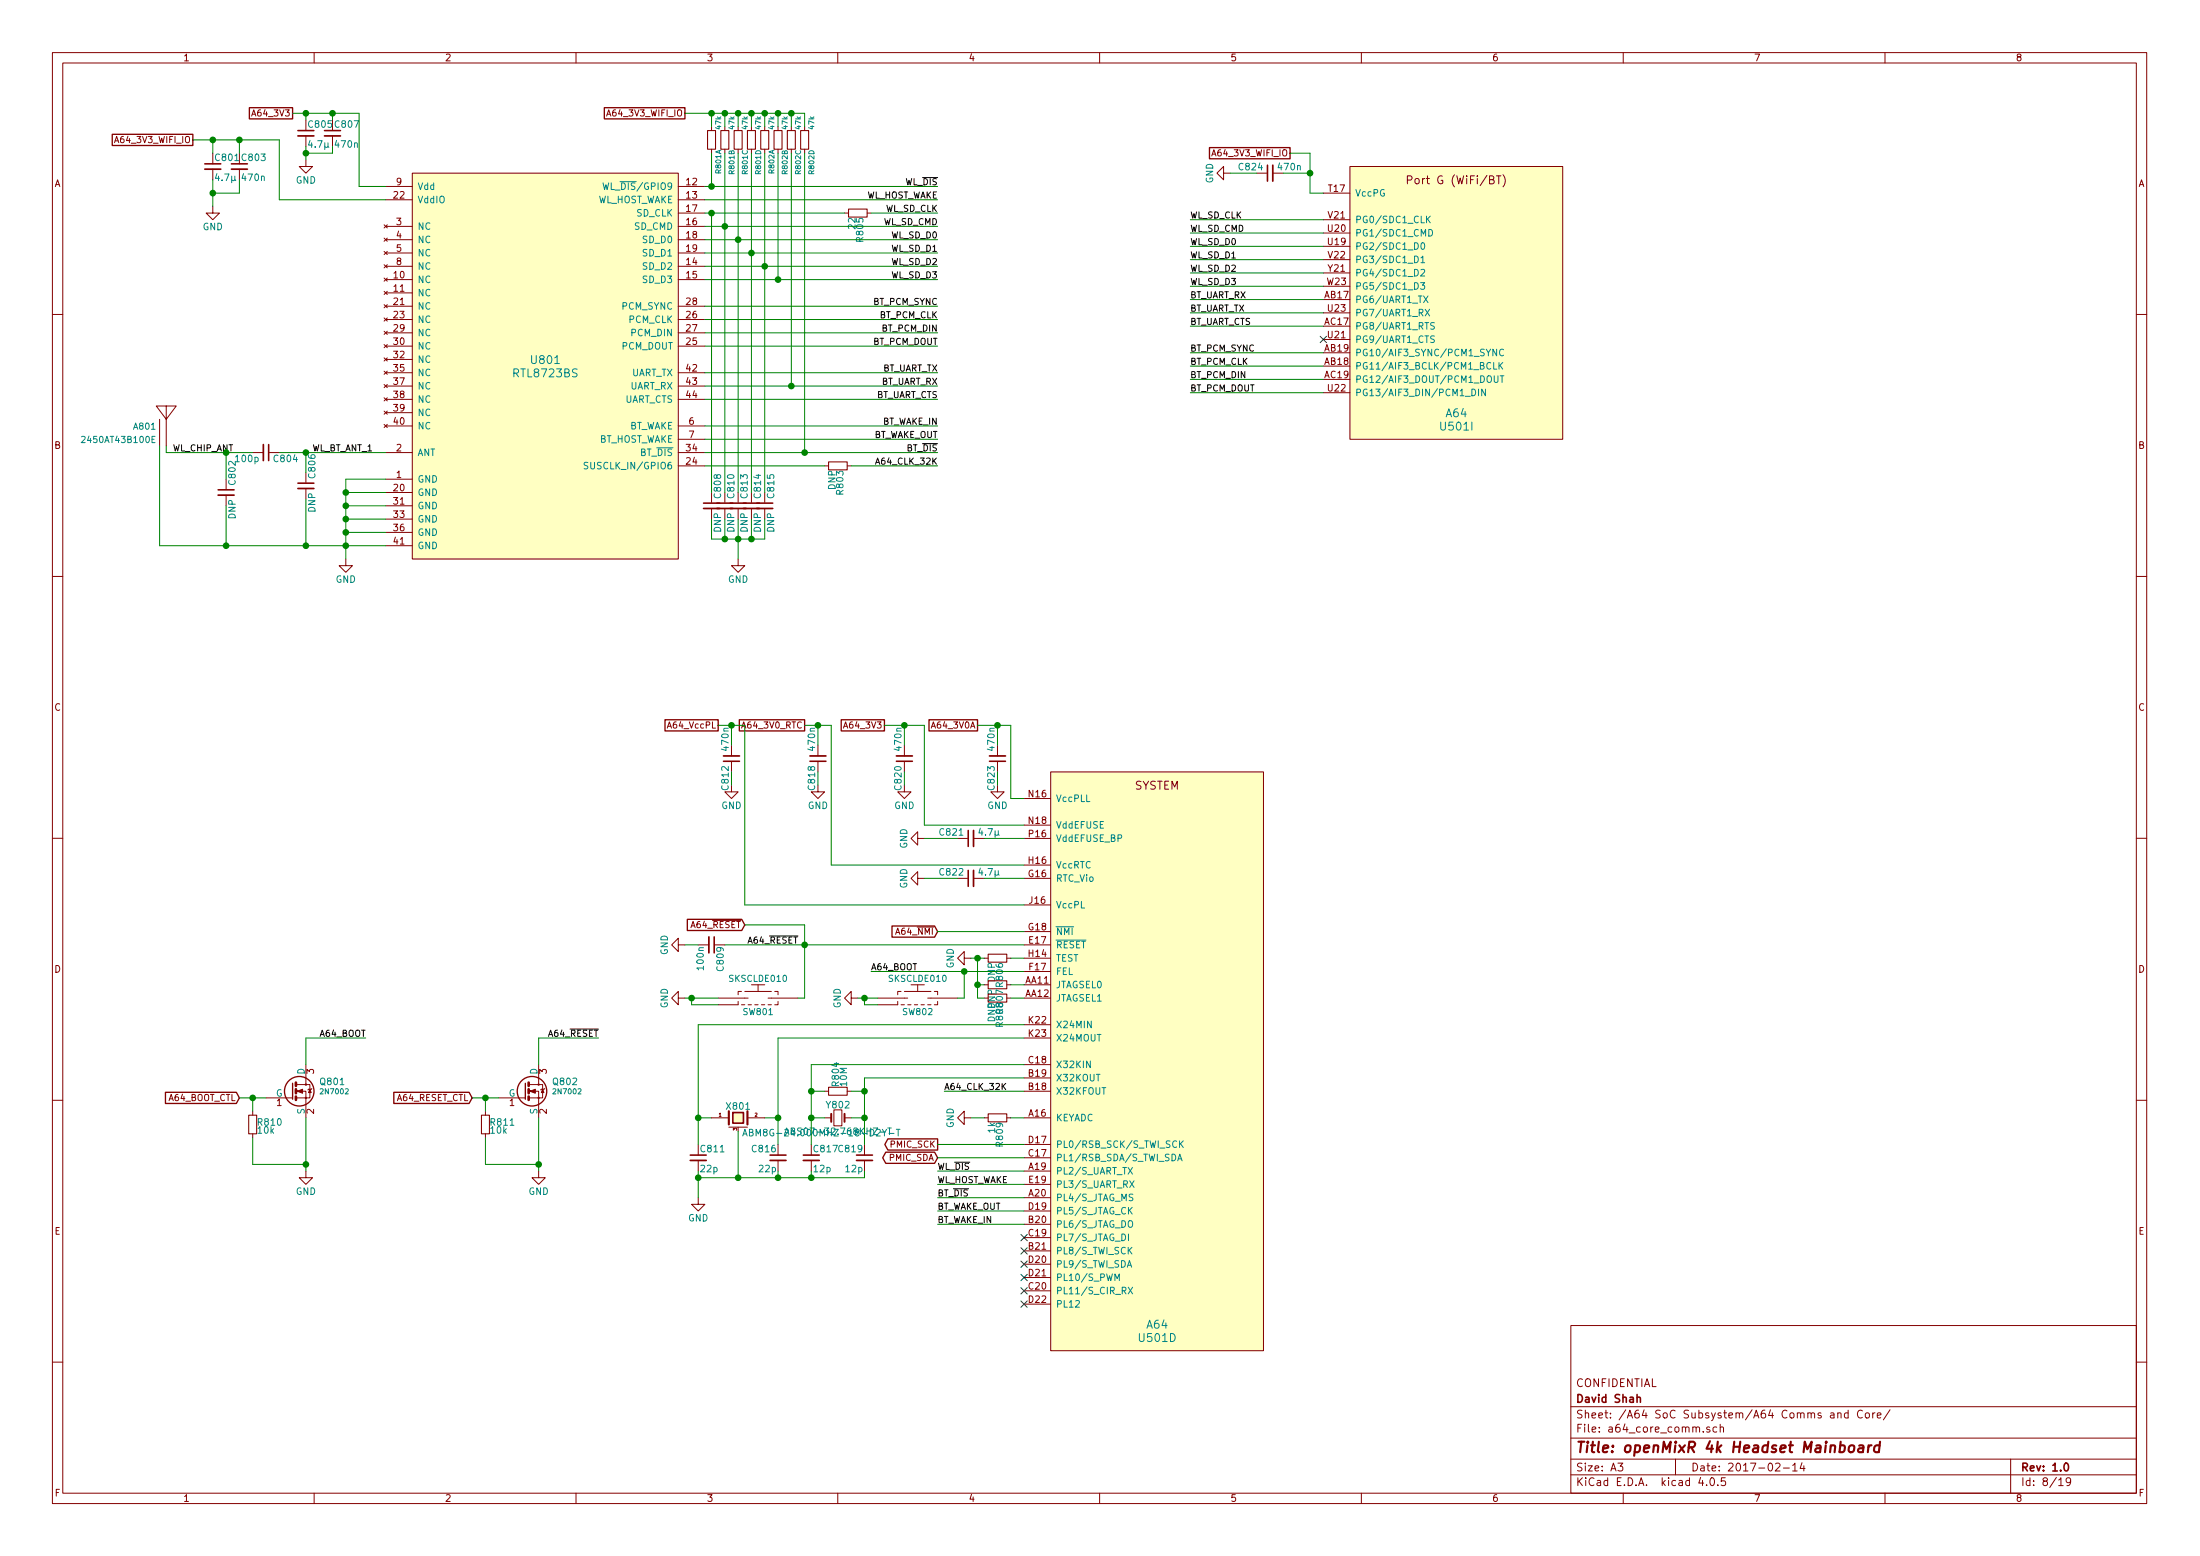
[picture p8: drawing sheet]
EESchema Schematic File Version 2
LIBS:mainboard-rescue
LIBS:power
LIBS:device
LIBS:transistors
LIBS:conn
LIBS:linear
LIBS:regul
LIBS:74xx
LIBS:cmos4000
LIBS:adc-dac
LIBS:memory
LIBS:xilinx
LIBS:microcontrollers
LIBS:dsp
LIBS:microchip
LIBS:analog_switches
LIBS:motorola
LIBS:texas
LIBS:intel
LIBS:audio
LIBS:interface
LIBS:digital-audio
LIBS:philips
LIBS:display
LIBS:cypress
LIBS:siliconi
LIBS:opto
LIBS:atmel
LIBS:contrib
LIBS:valves
LIBS:mainboard-parts
LIBS:old-parts
LIBS:fmcboard
LIBS:customconn
LIBS:mainboard-cache
EELAYER 25 0
EELAYER END
$Descr A3 16535 11693
encoding utf-8
Sheet 8 19
Title "openMixR 4k Headset Mainboard"
Date "2017-02-14"
Rev "1.0"
Comp "David Shah"
Comment1 "CONFIDENTIAL"
Comment2 ""
Comment3 ""
Comment4 ""
$EndDescr
$Comp
L A64 U?
U 9 1
P 10950 3150
AR Path="/57C1B879/57C1DD63/57CBECCD" Ref="U?"  Part="9" 
AR Path="/57C1B879/57CBE835/57CBECCD" Ref="U501"  Part="9" 
F 0 "U501" H 10950 3100 60  0000 C CNN
F 1 "A64" H 10950 3200 60  0000 C CNN
F 2 "Custom Parts:A64_BGA_396" H 10950 3150 60  0001 C CNN
F 3 "" H 10950 3150 60  0001 C CNN
	9    10950 3150
	1    0    0    -1  
$EndComp
Text GLabel 9700 1150 0    47   UnSpc ~ 0
A64_3V3_WIFI_IO
$Comp
L C_Small2 C824
U 1 1
P 9550 1300
F 0 "C824" H 9500 1350 50  0000 R CNN
F 1 "470n" H 9600 1350 50  0000 L CNN
F 2 "Capacitors_SMD:C_0402" V 9550 1300 50  0001 C CNN
F 3 "" V 9550 1300 50  0000 C CNN
	1    9550 1300
	1    0    0    -1  
$EndComp
$Comp
L GND #PWR0134
U 1 1
P 9250 1300
F 0 "#PWR0134" H 9250 1050 50  0001 C CNN
F 1 "GND" H 9250 1150 50  0000 C CNN
F 2 "" H 9250 1300 50  0000 C CNN
F 3 "" H 9250 1300 50  0000 C CNN
	1    9250 1300
	0    1    1    0   
$EndComp
Text Label 8950 1650 0    47   ~ 0
WL_SD_CLK
Text Label 8950 1750 0    47   ~ 0
WL_SD_CMD
Text Label 8950 1850 0    47   ~ 0
WL_SD_D0
Text Label 8950 1950 0    47   ~ 0
WL_SD_D1
Text Label 8950 2050 0    47   ~ 0
WL_SD_D2
Text Label 8950 2150 0    47   ~ 0
WL_SD_D3
Text Label 8950 2250 0    47   ~ 0
BT_UART_RX
Text Label 8950 2350 0    47   ~ 0
BT_UART_TX
Text Label 8950 2450 0    47   ~ 0
BT_UART_CTS
NoConn ~ 9950 2550
Text Label 8950 2650 0    47   ~ 0
BT_PCM_SYNC
Text Label 8950 2750 0    47   ~ 0
BT_PCM_CLK
Text Label 8950 2850 0    47   ~ 0
BT_PCM_DIN
Text Label 8950 2950 0    47   ~ 0
BT_PCM_DOUT
Wire Wire Line
	9700 1150 9850 1150
Wire Wire Line
	9850 1150 9850 1450
Wire Wire Line
	9850 1450 9950 1450
Wire Wire Line
	9650 1300 9850 1300
Connection ~ 9850 1300
Wire Wire Line
	9250 1300 9450 1300
Wire Wire Line
	9950 1650 8950 1650
Wire Wire Line
	9950 1750 8950 1750
Wire Wire Line
	9950 1850 8950 1850
Wire Wire Line
	9950 1950 8950 1950
Wire Wire Line
	9950 2050 8950 2050
Wire Wire Line
	9950 2150 8950 2150
Wire Wire Line
	9950 2250 8950 2250
Wire Wire Line
	9950 2350 8950 2350
Wire Wire Line
	9950 2450 8950 2450
Wire Wire Line
	9950 2650 8950 2650
Wire Wire Line
	9950 2750 8950 2750
Wire Wire Line
	9950 2850 8950 2850
Wire Wire Line
	9950 2950 8950 2950
$Comp
L RTL8723BS U801
U 1 1
P 4100 2750
F 0 "U801" H 4100 2800 60  0000 C CNN
F 1 "RTL8723BS" H 4100 2700 60  0000 C CNN
F 2 "Custom Parts:RTL8723BS_MOD" H 4100 1400 60  0001 C CNN
F 3 "" H 4100 1400 60  0001 C CNN
	1    4100 2750
	1    0    0    -1  
$EndComp
Text GLabel 2200 850  0    47   UnSpc ~ 0
A64_3V3
$Comp
L C_Small C807
U 1 1
P 2500 1000
F 0 "C807" H 2510 1070 50  0000 L CNN
F 1 "470n" H 2510 920 50  0000 L CNN
F 2 "Capacitors_SMD:C_0402" H 2500 1000 50  0001 C CNN
F 3 "" H 2500 1000 50  0000 C CNN
	1    2500 1000
	1    0    0    -1  
$EndComp
$Comp
L C_Small C805
U 1 1
P 2300 1000
F 0 "C805" H 2310 1070 50  0000 L CNN
F 1 "4.7µ" H 2310 920 50  0000 L CNN
F 2 "Capacitors_SMD:C_0805" H 2300 1000 50  0001 C CNN
F 3 "" H 2300 1000 50  0000 C CNN
	1    2300 1000
	1    0    0    -1  
$EndComp
$Comp
L GND #PWR0135
U 1 1
P 2300 1200
F 0 "#PWR0135" H 2300 950 50  0001 C CNN
F 1 "GND" H 2300 1050 50  0000 C CNN
F 2 "" H 2300 1200 50  0000 C CNN
F 3 "" H 2300 1200 50  0000 C CNN
	1    2300 1200
	1    0    0    -1  
$EndComp
Text GLabel 1450 1050 0    47   UnSpc ~ 0
A64_3V3_WIFI_IO
$Comp
L C_Small C801
U 1 1
P 1600 1250
F 0 "C801" H 1610 1320 50  0000 L CNN
F 1 "4.7µ" H 1610 1170 50  0000 L CNN
F 2 "Capacitors_SMD:C_0805" H 1600 1250 50  0001 C CNN
F 3 "" H 1600 1250 50  0000 C CNN
	1    1600 1250
	1    0    0    -1  
$EndComp
$Comp
L C_Small C803
U 1 1
P 1800 1250
F 0 "C803" H 1810 1320 50  0000 L CNN
F 1 "470n" H 1810 1170 50  0000 L CNN
F 2 "Capacitors_SMD:C_0402" H 1800 1250 50  0001 C CNN
F 3 "" H 1800 1250 50  0000 C CNN
	1    1800 1250
	1    0    0    -1  
$EndComp
$Comp
L GND #PWR0136
U 1 1
P 1600 1550
F 0 "#PWR0136" H 1600 1300 50  0001 C CNN
F 1 "GND" H 1600 1400 50  0000 C CNN
F 2 "" H 1600 1550 50  0000 C CNN
F 3 "" H 1600 1550 50  0000 C CNN
	1    1600 1550
	1    0    0    -1  
$EndComp
$Comp
L GND #PWR0137
U 1 1
P 2600 4200
F 0 "#PWR0137" H 2600 3950 50  0001 C CNN
F 1 "GND" H 2600 4050 50  0000 C CNN
F 2 "" H 2600 4200 50  0000 C CNN
F 3 "" H 2600 4200 50  0000 C CNN
	1    2600 4200
	1    0    0    -1  
$EndComp
Text Label 7050 1400 2    47   ~ 0
WL_~DIS
Text Label 7050 1500 2    47   ~ 0
WL_HOST_WAKE
Text Label 7050 1600 2    47   ~ 0
WL_SD_CLK
Text Label 7050 1700 2    47   ~ 0
WL_SD_CMD
Text Label 7050 1800 2    47   ~ 0
WL_SD_D0
Text Label 7050 1900 2    47   ~ 0
WL_SD_D1
Text Label 7050 2000 2    47   ~ 0
WL_SD_D2
Text Label 7050 2100 2    47   ~ 0
WL_SD_D3
Text Label 7050 2300 2    47   ~ 0
BT_PCM_SYNC
Text Label 7050 2400 2    47   ~ 0
BT_PCM_CLK
Text Label 7050 2500 2    47   ~ 0
BT_PCM_DIN
Text Label 7050 2600 2    47   ~ 0
BT_PCM_DOUT
Text Label 7050 2800 2    47   ~ 0
BT_UART_TX
Text Label 7050 2900 2    47   ~ 0
BT_UART_RX
Text Label 7050 3000 2    47   ~ 0
BT_UART_CTS
Text Label 7050 3200 2    47   ~ 0
BT_WAKE_IN
Text Label 7050 3300 2    47   ~ 0
BT_WAKE_OUT
Text Label 7050 3400 2    47   ~ 0
BT_~DIS
Text Label 7050 3500 2    47   ~ 0
A64_CLK_32K
$Comp
L R_Small R803
U 1 1
P 6300 3500
F 0 "R803" H 6330 3520 50  0000 L CNN
F 1 "DNP" H 6330 3460 50  0000 L CNN
F 2 "Resistors_SMD:R_0402" H 6300 3500 50  0001 C CNN
F 3 "" H 6300 3500 50  0000 C CNN
	1    6300 3500
	0    1    1    0   
$EndComp
$Comp
L R_Small_x4 R801
U 1 1
P 5350 1050
F 0 "R801" V 5400 975 39  0000 R CNN
F 1 "47k" V 5400 1125 39  0000 L CNN
F 2 "Resistors_SMD:R_Array_Concave_4x0402" H 5350 1050 50  0001 C CNN
F 3 "" H 5350 1050 50  0000 C CNN
	1    5350 1050
	1    0    0    -1  
$EndComp
$Comp
L R_Small_x4 R801
U 2 1
P 5450 1050
F 0 "R801" V 5500 975 39  0000 R CNN
F 1 "47k" V 5500 1125 39  0000 L CNN
F 2 "Resistors_SMD:R_Array_Concave_4x0402" H 5450 1050 50  0001 C CNN
F 3 "" H 5450 1050 50  0000 C CNN
	2    5450 1050
	1    0    0    -1  
$EndComp
$Comp
L R_Small_x4 R801
U 3 1
P 5550 1050
F 0 "R801" V 5600 975 39  0000 R CNN
F 1 "47k" V 5600 1125 39  0000 L CNN
F 2 "Resistors_SMD:R_Array_Concave_4x0402" H 5550 1050 50  0001 C CNN
F 3 "" H 5550 1050 50  0000 C CNN
	3    5550 1050
	1    0    0    -1  
$EndComp
$Comp
L R_Small_x4 R801
U 4 1
P 5650 1050
F 0 "R801" V 5700 975 39  0000 R CNN
F 1 "47k" V 5700 1125 39  0000 L CNN
F 2 "Resistors_SMD:R_Array_Concave_4x0402" H 5650 1050 50  0001 C CNN
F 3 "" H 5650 1050 50  0000 C CNN
	4    5650 1050
	1    0    0    -1  
$EndComp
$Comp
L R_Small R805
U 1 1
P 6450 1600
F 0 "R805" H 6480 1620 50  0000 L CNN
F 1 "22" H 6480 1560 50  0000 L CNN
F 2 "Resistors_SMD:R_0402" H 6450 1600 50  0001 C CNN
F 3 "" H 6450 1600 50  0000 C CNN
	1    6450 1600
	0    1    1    0   
$EndComp
$Comp
L R_Small_x4 R802
U 1 1
P 5750 1050
F 0 "R802" V 5800 975 39  0000 R CNN
F 1 "47k" V 5800 1125 39  0000 L CNN
F 2 "Resistors_SMD:R_Array_Concave_4x0402" H 5750 1050 50  0001 C CNN
F 3 "" H 5750 1050 50  0000 C CNN
	1    5750 1050
	1    0    0    -1  
$EndComp
$Comp
L R_Small_x4 R802
U 2 1
P 5850 1050
F 0 "R802" V 5900 975 39  0000 R CNN
F 1 "47k" V 5900 1125 39  0000 L CNN
F 2 "Resistors_SMD:R_Array_Concave_4x0402" H 5850 1050 50  0001 C CNN
F 3 "" H 5850 1050 50  0000 C CNN
	2    5850 1050
	1    0    0    -1  
$EndComp
$Comp
L R_Small_x4 R802
U 3 1
P 5950 1050
F 0 "R802" V 6000 975 39  0000 R CNN
F 1 "47k" V 6000 1125 39  0000 L CNN
F 2 "Resistors_SMD:R_Array_Concave_4x0402" H 5950 1050 50  0001 C CNN
F 3 "" H 5950 1050 50  0000 C CNN
	3    5950 1050
	1    0    0    -1  
$EndComp
$Comp
L R_Small_x4 R802
U 4 1
P 6050 1050
F 0 "R802" V 6100 975 39  0000 R CNN
F 1 "47k" V 6100 1125 39  0000 L CNN
F 2 "Resistors_SMD:R_Array_Concave_4x0402" H 6050 1050 50  0001 C CNN
F 3 "" H 6050 1050 50  0000 C CNN
	4    6050 1050
	1    0    0    -1  
$EndComp
Text GLabel 5150 850  0    47   UnSpc ~ 0
A64_3V3_WIFI_IO
$Comp
L C_Small2 C808
U 1 1
P 5350 3800
F 0 "C808" H 5300 3850 50  0000 R CNN
F 1 "DNP" H 5400 3850 50  0000 L CNN
F 2 "Capacitors_SMD:C_0402" V 5350 3800 50  0001 C CNN
F 3 "" V 5350 3800 50  0000 C CNN
	1    5350 3800
	0    1    1    0   
$EndComp
$Comp
L C_Small2 C810
U 1 1
P 5450 3800
F 0 "C810" H 5400 3850 50  0000 R CNN
F 1 "DNP" H 5500 3850 50  0000 L CNN
F 2 "Capacitors_SMD:C_0402" V 5450 3800 50  0001 C CNN
F 3 "" V 5450 3800 50  0000 C CNN
	1    5450 3800
	0    1    1    0   
$EndComp
$Comp
L C_Small2 C813
U 1 1
P 5550 3800
F 0 "C813" H 5500 3850 50  0000 R CNN
F 1 "DNP" H 5600 3850 50  0000 L CNN
F 2 "Capacitors_SMD:C_0402" V 5550 3800 50  0001 C CNN
F 3 "" V 5550 3800 50  0000 C CNN
	1    5550 3800
	0    1    1    0   
$EndComp
$Comp
L C_Small2 C814
U 1 1
P 5650 3800
F 0 "C814" H 5600 3850 50  0000 R CNN
F 1 "DNP" H 5700 3850 50  0000 L CNN
F 2 "Capacitors_SMD:C_0402" V 5650 3800 50  0001 C CNN
F 3 "" V 5650 3800 50  0000 C CNN
	1    5650 3800
	0    1    1    0   
$EndComp
$Comp
L C_Small2 C815
U 1 1
P 5750 3800
F 0 "C815" H 5700 3850 50  0000 R CNN
F 1 "DNP" H 5800 3850 50  0000 L CNN
F 2 "Capacitors_SMD:C_0402" V 5750 3800 50  0001 C CNN
F 3 "" V 5750 3800 50  0000 C CNN
	1    5750 3800
	0    1    1    0   
$EndComp
$Comp
L GND #PWR0138
U 1 1
P 5550 4200
F 0 "#PWR0138" H 5550 3950 50  0001 C CNN
F 1 "GND" H 5550 4050 50  0000 C CNN
F 2 "" H 5550 4200 50  0000 C CNN
F 3 "" H 5550 4200 50  0000 C CNN
	1    5550 4200
	1    0    0    -1  
$EndComp
$Comp
L C_Small2 C806
U 1 1
P 2300 3650
F 0 "C806" H 2250 3700 50  0000 R CNN
F 1 "DNP" H 2350 3700 50  0000 L CNN
F 2 "Capacitors_SMD:C_0402" V 2300 3650 50  0001 C CNN
F 3 "" V 2300 3650 50  0000 C CNN
	1    2300 3650
	0    1    1    0   
$EndComp
$Comp
L C_Small2 C804
U 1 1
P 2000 3400
F 0 "C804" H 1950 3450 50  0000 R CNN
F 1 "100p" H 2050 3450 50  0000 L CNN
F 2 "Capacitors_SMD:C_0402" V 2000 3400 50  0001 C CNN
F 3 "" V 2000 3400 50  0000 C CNN
	1    2000 3400
	-1   0    0    1   
$EndComp
$Comp
L C_Small2 C802
U 1 1
P 1700 3700
F 0 "C802" H 1650 3750 50  0000 R CNN
F 1 "DNP" H 1750 3750 50  0000 L CNN
F 2 "Capacitors_SMD:C_0402" V 1700 3700 50  0001 C CNN
F 3 "" V 1700 3700 50  0000 C CNN
	1    1700 3700
	0    1    1    0   
$EndComp
$Comp
L PCB_ANT A801
U 1 1
P 1250 3150
F 0 "A801" H 1175 3100 47  0000 R CNN
F 1 "2450AT43B100E" H 1175 3000 47  0000 R CNN
F 2 "Custom Parts:2450AT43B100E" H 1250 3150 47  0001 C CNN
F 3 "" H 1250 3150 47  0001 C CNN
	1    1250 3150
	1    0    0    -1  
$EndComp
Text Label 2350 3400 0    47   ~ 0
WL_BT_ANT_1
Text Label 1300 3400 0    47   ~ 0
WL_CHIP_ANT
Wire Wire Line
	2200 850  2700 850 
Wire Wire Line
	2700 850  2700 1400
Wire Wire Line
	2700 1400 2900 1400
Wire Wire Line
	2300 900  2300 850 
Connection ~ 2300 850 
Wire Wire Line
	2500 900  2500 850 
Connection ~ 2500 850 
Wire Wire Line
	2300 1100 2300 1200
Wire Wire Line
	2300 1150 2500 1150
Wire Wire Line
	2500 1150 2500 1100
Connection ~ 2300 1150
Wire Wire Line
	1450 1050 2100 1050
Wire Wire Line
	1800 1050 1800 1150
Wire Wire Line
	1600 1150 1600 1050
Connection ~ 1600 1050
Wire Wire Line
	1600 1350 1600 1550
Wire Wire Line
	1600 1450 1800 1450
Wire Wire Line
	1800 1450 1800 1350
Connection ~ 1600 1450
Wire Wire Line
	2900 1500 2100 1500
Wire Wire Line
	2100 1500 2100 1050
Connection ~ 1800 1050
Wire Wire Line
	2600 3600 2600 4200
Wire Wire Line
	2600 3600 2900 3600
Wire Wire Line
	2600 3700 2900 3700
Connection ~ 2600 3700
Wire Wire Line
	2900 3800 2600 3800
Connection ~ 2600 3800
Wire Wire Line
	2600 3900 2900 3900
Connection ~ 2600 3900
Wire Wire Line
	2900 4000 2600 4000
Connection ~ 2600 4000
Wire Wire Line
	1200 4100 2900 4100
Connection ~ 2600 4100
Wire Wire Line
	5300 1400 7050 1400
Wire Wire Line
	5300 1500 7050 1500
Wire Wire Line
	5300 1700 7050 1700
Wire Wire Line
	5300 1800 7050 1800
Wire Wire Line
	5300 1900 7050 1900
Wire Wire Line
	5300 2000 7050 2000
Wire Wire Line
	5300 2100 7050 2100
Wire Wire Line
	5300 2300 7050 2300
Wire Wire Line
	5300 2400 7050 2400
Wire Wire Line
	5300 2500 7050 2500
Wire Wire Line
	5300 2600 7050 2600
Wire Wire Line
	5300 2800 7050 2800
Wire Wire Line
	5300 2900 7050 2900
Wire Wire Line
	5300 3000 7050 3000
Wire Wire Line
	5300 3200 7050 3200
Wire Wire Line
	5300 3300 7050 3300
Wire Wire Line
	5300 3400 7050 3400
Wire Wire Line
	5300 3500 6200 3500
Wire Wire Line
	6400 3500 7050 3500
Wire Wire Line
	5300 1600 6350 1600
Wire Wire Line
	6550 1600 7050 1600
Wire Wire Line
	5350 1150 5350 1400
Connection ~ 5350 1400
Wire Wire Line
	5450 1150 5450 3700
Connection ~ 5450 1700
Wire Wire Line
	5550 1150 5550 3700
Connection ~ 5550 1800
Wire Wire Line
	5650 1150 5650 3700
Connection ~ 5650 1900
Wire Wire Line
	5750 1150 5750 3700
Connection ~ 5750 2000
Wire Wire Line
	5850 1150 5850 2100
Connection ~ 5850 2100
Wire Wire Line
	5950 2900 5950 1150
Connection ~ 5950 2900
Wire Wire Line
	6050 1150 6050 3400
Connection ~ 6050 3400
Wire Wire Line
	6050 850  6050 950 
Wire Wire Line
	5150 850  6050 850 
Wire Wire Line
	5350 950  5350 850 
Connection ~ 5350 850 
Wire Wire Line
	5450 950  5450 850 
Connection ~ 5450 850 
Wire Wire Line
	5550 950  5550 850 
Connection ~ 5550 850 
Wire Wire Line
	5650 950  5650 850 
Connection ~ 5650 850 
Wire Wire Line
	5750 950  5750 850 
Connection ~ 5750 850 
Wire Wire Line
	5850 950  5850 850 
Connection ~ 5850 850 
Wire Wire Line
	5950 850  5950 950 
Connection ~ 5950 850 
Wire Wire Line
	5350 3700 5350 1600
Connection ~ 5350 1600
Wire Wire Line
	5550 3900 5550 4200
Wire Wire Line
	5750 4050 5750 3900
Wire Wire Line
	5350 4050 5750 4050
Connection ~ 5550 4050
Wire Wire Line
	5650 3900 5650 4050
Connection ~ 5650 4050
Wire Wire Line
	5450 4050 5450 3900
Wire Wire Line
	5350 4050 5350 3900
Connection ~ 5450 4050
Wire Wire Line
	2300 3750 2300 4100
Wire Wire Line
	2300 3550 2300 3400
Wire Wire Line
	2100 3400 2900 3400
Connection ~ 2300 3400
Wire Wire Line
	1700 3600 1700 3400
Wire Wire Line
	1250 3400 1900 3400
Wire Wire Line
	1700 3800 1700 4100
Connection ~ 2300 4100
Wire Wire Line
	1250 3350 1250 3400
Connection ~ 1700 3400
Wire Wire Line
	1200 3350 1200 4100
Connection ~ 1700 4100
$Comp
L A64 U501
U 4 1
P 8700 10000
F 0 "U501" H 8700 9950 60  0000 C CNN
F 1 "A64" H 8700 10050 60  0000 C CNN
F 2 "Custom Parts:A64_BGA_396" H 8700 10000 60  0001 C CNN
F 3 "" H 8700 10000 60  0001 C CNN
	4    8700 10000
	1    0    0    -1  
$EndComp
Text GLabel 7350 5450 0    47   UnSpc ~ 0
A64_3V0A
$Comp
L C_Small2 C823
U 1 1
P 7500 5700
F 0 "C823" H 7450 5750 50  0000 R CNN
F 1 "470n" H 7550 5750 50  0000 L CNN
F 2 "Capacitors_SMD:C_0402" V 7500 5700 50  0001 C CNN
F 3 "" V 7500 5700 50  0000 C CNN
	1    7500 5700
	0    -1   -1   0   
$EndComp
$Comp
L GND #PWR0139
U 1 1
P 7500 5900
F 0 "#PWR0139" H 7500 5650 50  0001 C CNN
F 1 "GND" H 7500 5750 50  0000 C CNN
F 2 "" H 7500 5900 50  0000 C CNN
F 3 "" H 7500 5900 50  0000 C CNN
	1    7500 5900
	1    0    0    -1  
$EndComp
Text GLabel 6650 5450 0    47   UnSpc ~ 0
A64_3V3
$Comp
L C_Small2 C820
U 1 1
P 6800 5700
F 0 "C820" H 6750 5750 50  0000 R CNN
F 1 "470n" H 6850 5750 50  0000 L CNN
F 2 "Capacitors_SMD:C_0402" V 6800 5700 50  0001 C CNN
F 3 "" V 6800 5700 50  0000 C CNN
	1    6800 5700
	0    -1   -1   0   
$EndComp
$Comp
L GND #PWR0140
U 1 1
P 6800 5900
F 0 "#PWR0140" H 6800 5650 50  0001 C CNN
F 1 "GND" H 6800 5750 50  0000 C CNN
F 2 "" H 6800 5900 50  0000 C CNN
F 3 "" H 6800 5900 50  0000 C CNN
	1    6800 5900
	1    0    0    -1  
$EndComp
$Comp
L C_Small2 C821
U 1 1
P 7300 6300
F 0 "C821" H 7250 6350 50  0000 R CNN
F 1 "4.7µ" H 7350 6350 50  0000 L CNN
F 2 "Capacitors_SMD:C_0805" V 7300 6300 50  0001 C CNN
F 3 "" V 7300 6300 50  0000 C CNN
	1    7300 6300
	1    0    0    -1  
$EndComp
$Comp
L GND #PWR0141
U 1 1
P 6950 6300
F 0 "#PWR0141" H 6950 6050 50  0001 C CNN
F 1 "GND" H 6950 6150 50  0000 C CNN
F 2 "" H 6950 6300 50  0000 C CNN
F 3 "" H 6950 6300 50  0000 C CNN
	1    6950 6300
	0    1    1    0   
$EndComp
Text GLabel 6050 5450 0    47   UnSpc ~ 0
A64_3V0_RTC
$Comp
L C_Small2 C818
U 1 1
P 6150 5700
F 0 "C818" H 6100 5750 50  0000 R CNN
F 1 "470n" H 6200 5750 50  0000 L CNN
F 2 "Capacitors_SMD:C_0402" V 6150 5700 50  0001 C CNN
F 3 "" V 6150 5700 50  0000 C CNN
	1    6150 5700
	0    -1   -1   0   
$EndComp
$Comp
L GND #PWR0142
U 1 1
P 6150 5900
F 0 "#PWR0142" H 6150 5650 50  0001 C CNN
F 1 "GND" H 6150 5750 50  0000 C CNN
F 2 "" H 6150 5900 50  0000 C CNN
F 3 "" H 6150 5900 50  0000 C CNN
	1    6150 5900
	1    0    0    -1  
$EndComp
$Comp
L C_Small2 C822
U 1 1
P 7300 6600
F 0 "C822" H 7250 6650 50  0000 R CNN
F 1 "4.7µ" H 7350 6650 50  0000 L CNN
F 2 "Capacitors_SMD:C_0805" V 7300 6600 50  0001 C CNN
F 3 "" V 7300 6600 50  0000 C CNN
	1    7300 6600
	1    0    0    -1  
$EndComp
$Comp
L GND #PWR0143
U 1 1
P 6950 6600
F 0 "#PWR0143" H 6950 6350 50  0001 C CNN
F 1 "GND" H 6950 6450 50  0000 C CNN
F 2 "" H 6950 6600 50  0000 C CNN
F 3 "" H 6950 6600 50  0000 C CNN
	1    6950 6600
	0    1    1    0   
$EndComp
Text GLabel 5400 5450 0    47   UnSpc ~ 0
A64_VccPL
$Comp
L C_Small2 C812
U 1 1
P 5500 5700
F 0 "C812" H 5450 5750 50  0000 R CNN
F 1 "470n" H 5550 5750 50  0000 L CNN
F 2 "Capacitors_SMD:C_0402" V 5500 5700 50  0001 C CNN
F 3 "" V 5500 5700 50  0000 C CNN
	1    5500 5700
	0    -1   -1   0   
$EndComp
$Comp
L GND #PWR0144
U 1 1
P 5500 5900
F 0 "#PWR0144" H 5500 5650 50  0001 C CNN
F 1 "GND" H 5500 5750 50  0000 C CNN
F 2 "" H 5500 5900 50  0000 C CNN
F 3 "" H 5500 5900 50  0000 C CNN
	1    5500 5900
	1    0    0    -1  
$EndComp
Text GLabel 7050 7000 0    47   Input ~ 0
A64_~NMI
Text GLabel 5600 6950 0    47   Input ~ 0
A64_~RESET
$Comp
L R_Small R806
U 1 1
P 7500 7200
F 0 "R806" H 7530 7220 50  0000 L CNN
F 1 "DNP" H 7530 7160 50  0000 L CNN
F 2 "Resistors_SMD:R_0402" H 7500 7200 50  0001 C CNN
F 3 "" H 7500 7200 50  0000 C CNN
	1    7500 7200
	0    1    1    0   
$EndComp
$Comp
L GND #PWR0145
U 1 1
P 7300 7200
F 0 "#PWR0145" H 7300 6950 50  0001 C CNN
F 1 "GND" H 7300 7050 50  0000 C CNN
F 2 "" H 7300 7200 50  0000 C CNN
F 3 "" H 7300 7200 50  0000 C CNN
	1    7300 7200
	0    1    1    0   
$EndComp
$Comp
L R_Small R807
U 1 1
P 7500 7400
F 0 "R807" H 7530 7420 50  0000 L CNN
F 1 "DNP" H 7530 7360 50  0000 L CNN
F 2 "Resistors_SMD:R_0402" H 7500 7400 50  0001 C CNN
F 3 "" H 7500 7400 50  0000 C CNN
	1    7500 7400
	0    1    1    0   
$EndComp
$Comp
L R_Small R808
U 1 1
P 7500 7500
F 0 "R808" H 7530 7520 50  0000 L CNN
F 1 "DNP" H 7530 7460 50  0000 L CNN
F 2 "Resistors_SMD:R_0402" H 7500 7500 50  0001 C CNN
F 3 "" H 7500 7500 50  0000 C CNN
	1    7500 7500
	0    1    1    0   
$EndComp
$Comp
L SW_PUSH_SHIELD SW802
U 1 1
P 6900 7500
F 0 "SW802" H 6900 7400 47  0000 C CNN
F 1 "SKSCLDE010" H 6900 7650 47  0000 C CNN
F 2 "Custom Parts:SKSCLDE010" H 6900 7500 47  0001 C CNN
F 3 "" H 6900 7500 47  0000 C CNN
	1    6900 7500
	-1   0    0    -1  
$EndComp
$Comp
L GND #PWR0146
U 1 1
P 6450 7500
F 0 "#PWR0146" H 6450 7250 50  0001 C CNN
F 1 "GND" H 6450 7350 50  0000 C CNN
F 2 "" H 6450 7500 50  0000 C CNN
F 3 "" H 6450 7500 50  0000 C CNN
	1    6450 7500
	0    1    1    0   
$EndComp
$Comp
L R_Small R809
U 1 1
P 7500 8400
F 0 "R809" H 7530 8420 50  0000 L CNN
F 1 "1k" H 7530 8360 50  0000 L CNN
F 2 "Resistors_SMD:R_0402" H 7500 8400 50  0001 C CNN
F 3 "" H 7500 8400 50  0000 C CNN
	1    7500 8400
	0    1    1    0   
$EndComp
$Comp
L GND #PWR0147
U 1 1
P 7300 8400
F 0 "#PWR0147" H 7300 8150 50  0001 C CNN
F 1 "GND" H 7300 8250 50  0000 C CNN
F 2 "" H 7300 8400 50  0000 C CNN
F 3 "" H 7300 8400 50  0000 C CNN
	1    7300 8400
	0    1    1    0   
$EndComp
Text Label 7100 8200 0    47   ~ 0
A64_CLK_32K
$Comp
L C_Small C811
U 1 1
P 5250 8700
F 0 "C811" H 5260 8770 50  0000 L CNN
F 1 "22p" H 5260 8620 50  0000 L CNN
F 2 "Capacitors_SMD:C_0402" H 5250 8700 50  0001 C CNN
F 3 "" H 5250 8700 50  0000 C CNN
	1    5250 8700
	1    0    0    -1  
$EndComp
$Comp
L C_Small C816
U 1 1
P 5850 8700
F 0 "C816" H 5860 8770 50  0000 L CNN
F 1 "22p" H 5860 8620 50  0000 L CNN
F 2 "Capacitors_SMD:C_0402" H 5850 8700 50  0001 C CNN
F 3 "" H 5850 8700 50  0000 C CNN
	1    5850 8700
	-1   0    0    -1  
$EndComp
$Comp
L GND #PWR0148
U 1 1
P 5250 9000
F 0 "#PWR0148" H 5250 8750 50  0001 C CNN
F 1 "GND" H 5250 8850 50  0000 C CNN
F 2 "" H 5250 9000 50  0000 C CNN
F 3 "" H 5250 9000 50  0000 C CNN
	1    5250 9000
	1    0    0    -1  
$EndComp
$Comp
L Crystal_Small Y802
U 1 1
P 6300 8400
F 0 "Y802" H 6300 8500 50  0000 C CNN
F 1 "ABS07-32.768KHZ-T" H 6300 8300 50  0000 C CNN
F 2 "Custom Parts:XTAL_ABS07" H 6300 8400 50  0001 C CNN
F 3 "" H 6300 8400 50  0000 C CNN
	1    6300 8400
	1    0    0    -1  
$EndComp
$Comp
L C_Small C819
U 1 1
P 6500 8700
F 0 "C819" H 6510 8770 50  0000 L CNN
F 1 "12p" H 6510 8620 50  0000 L CNN
F 2 "Capacitors_SMD:C_0402" H 6500 8700 50  0001 C CNN
F 3 "" H 6500 8700 50  0000 C CNN
	1    6500 8700
	-1   0    0    -1  
$EndComp
$Comp
L C_Small C817
U 1 1
P 6100 8700
F 0 "C817" H 6110 8770 50  0000 L CNN
F 1 "12p" H 6110 8620 50  0000 L CNN
F 2 "Capacitors_SMD:C_0402" H 6100 8700 50  0001 C CNN
F 3 "" H 6100 8700 50  0000 C CNN
	1    6100 8700
	1    0    0    -1  
$EndComp
$Comp
L R_Small R804
U 1 1
P 6300 8200
F 0 "R804" H 6330 8220 50  0000 L CNN
F 1 "10M" H 6330 8160 50  0000 L CNN
F 2 "Resistors_SMD:R_0402" H 6300 8200 50  0001 C CNN
F 3 "" H 6300 8200 50  0000 C CNN
	1    6300 8200
	0    -1   -1   0   
$EndComp
$Comp
L SW_PUSH_SHIELD SW801
U 1 1
P 5700 7500
F 0 "SW801" H 5700 7400 47  0000 C CNN
F 1 "SKSCLDE010" H 5700 7650 47  0000 C CNN
F 2 "Custom Parts:SKSCLDE010" H 5700 7500 47  0001 C CNN
F 3 "" H 5700 7500 47  0000 C CNN
	1    5700 7500
	-1   0    0    -1  
$EndComp
$Comp
L GND #PWR0149
U 1 1
P 5150 7500
F 0 "#PWR0149" H 5150 7250 50  0001 C CNN
F 1 "GND" H 5150 7350 50  0000 C CNN
F 2 "" H 5150 7500 50  0000 C CNN
F 3 "" H 5150 7500 50  0000 C CNN
	1    5150 7500
	0    1    1    0   
$EndComp
$Comp
L C_Small C809
U 1 1
P 5350 7100
F 0 "C809" H 5360 7170 50  0000 L CNN
F 1 "100n" H 5360 7020 50  0000 L CNN
F 2 "Capacitors_SMD:C_0402" H 5350 7100 50  0001 C CNN
F 3 "" H 5350 7100 50  0000 C CNN
	1    5350 7100
	0    1    1    0   
$EndComp
$Comp
L GND #PWR0150
U 1 1
P 5150 7100
F 0 "#PWR0150" H 5150 6850 50  0001 C CNN
F 1 "GND" H 5150 6950 50  0000 C CNN
F 2 "" H 5150 7100 50  0000 C CNN
F 3 "" H 5150 7100 50  0000 C CNN
	1    5150 7100
	0    1    1    0   
$EndComp
Text GLabel 7050 8600 0    47   Output ~ 0
PMIC_SCK
Text GLabel 7050 8700 0    47   BiDi ~ 0
PMIC_SDA
Text Label 7050 8800 0    47   ~ 0
WL_~DIS
Text Label 7050 8900 0    47   ~ 0
WL_HOST_WAKE
Text Label 7050 9000 0    47   ~ 0
BT_~DIS
Text Label 7050 9100 0    47   ~ 0
BT_WAKE_OUT
Text Label 7050 9200 0    47   ~ 0
BT_WAKE_IN
NoConn ~ 7700 9300
NoConn ~ 7700 9400
NoConn ~ 7700 9500
NoConn ~ 7700 9600
NoConn ~ 7700 9700
NoConn ~ 7700 9800
Wire Wire Line
	7350 5450 7600 5450
Wire Wire Line
	7600 5450 7600 6000
Wire Wire Line
	7600 6000 7700 6000
Wire Wire Line
	7500 5900 7500 5800
Wire Wire Line
	7500 5600 7500 5450
Connection ~ 7500 5450
Wire Wire Line
	6650 5450 6950 5450
Wire Wire Line
	6800 5900 6800 5800
Wire Wire Line
	6800 5600 6800 5450
Connection ~ 6800 5450
Wire Wire Line
	6950 5450 6950 6200
Wire Wire Line
	6950 6200 7700 6200
Wire Wire Line
	7400 6300 7700 6300
Wire Wire Line
	7200 6300 6950 6300
Wire Wire Line
	6050 5450 6250 5450
Wire Wire Line
	6250 5450 6250 6500
Wire Wire Line
	6250 6500 7700 6500
Wire Wire Line
	6150 5600 6150 5450
Connection ~ 6150 5450
Wire Wire Line
	6150 5900 6150 5800
Wire Wire Line
	7400 6600 7700 6600
Wire Wire Line
	7200 6600 6950 6600
Wire Wire Line
	5400 5450 5600 5450
Wire Wire Line
	5600 5450 5600 6800
Wire Wire Line
	5600 6800 7700 6800
Wire Wire Line
	5500 5600 5500 5450
Connection ~ 5500 5450
Wire Wire Line
	5500 5900 5500 5800
Wire Wire Line
	7050 7000 7700 7000
Wire Wire Line
	5450 7100 7700 7100
Wire Wire Line
	7600 7200 7700 7200
Wire Wire Line
	7300 7200 7400 7200
Wire Wire Line
	7350 7200 7350 7500
Wire Wire Line
	7350 7500 7400 7500
Connection ~ 7350 7200
Wire Wire Line
	7350 7400 7400 7400
Connection ~ 7350 7400
Wire Wire Line
	7600 7400 7700 7400
Wire Wire Line
	7600 7500 7700 7500
Wire Wire Line
	6550 7300 7700 7300
Wire Wire Line
	7200 7500 7250 7500
Wire Wire Line
	7250 7500 7250 7300
Connection ~ 7250 7300
Wire Wire Line
	6450 7500 6600 7500
Wire Wire Line
	6600 7550 6500 7550
Wire Wire Line
	6500 7550 6500 7500
Connection ~ 6500 7500
Wire Wire Line
	7700 8400 7600 8400
Wire Wire Line
	7300 8400 7400 8400
Wire Wire Line
	7100 8200 7700 8200
Wire Wire Line
	5750 8400 5850 8400
Wire Wire Line
	5850 7800 5850 8600
Wire Wire Line
	5850 7800 7700 7800
Wire Wire Line
	5250 7700 7700 7700
Wire Wire Line
	5250 7700 5250 8600
Wire Wire Line
	5250 8400 5350 8400
Connection ~ 5850 8400
Connection ~ 5250 8400
Wire Wire Line
	5250 8800 5250 9000
Wire Wire Line
	5250 8850 6500 8850
Wire Wire Line
	5850 8850 5850 8800
Connection ~ 5250 8850
Wire Wire Line
	6100 8400 6200 8400
Wire Wire Line
	6100 8000 6100 8600
Wire Wire Line
	6100 8000 7700 8000
Wire Wire Line
	7700 8100 6500 8100
Wire Wire Line
	6500 8100 6500 8600
Wire Wire Line
	6500 8400 6400 8400
Connection ~ 6100 8400
Connection ~ 6500 8400
Wire Wire Line
	6100 8850 6100 8800
Connection ~ 5850 8850
Wire Wire Line
	6500 8850 6500 8800
Connection ~ 6100 8850
Wire Wire Line
	6400 8200 6500 8200
Connection ~ 6500 8200
Wire Wire Line
	6200 8200 6100 8200
Connection ~ 6100 8200
Wire Wire Line
	6050 7500 6000 7500
Wire Wire Line
	6050 6950 6050 7500
Connection ~ 6050 7100
Wire Wire Line
	5150 7500 5400 7500
Wire Wire Line
	5400 7550 5200 7550
Wire Wire Line
	5200 7550 5200 7500
Connection ~ 5200 7500
Wire Wire Line
	5600 6950 6050 6950
Wire Wire Line
	5150 7100 5250 7100
Wire Wire Line
	7050 8600 7700 8600
Wire Wire Line
	7050 8700 7700 8700
Wire Wire Line
	7700 8800 7050 8800
Wire Wire Line
	7050 8900 7700 8900
Wire Wire Line
	7700 9000 7050 9000
Wire Wire Line
	7700 9100 7050 9100
Wire Wire Line
	7700 9200 7050 9200
$Comp
L 2N7002 Q801
U 1 1
P 2200 8200
F 0 "Q801" H 2400 8275 50  0000 L CNN
F 1 "2N7002" H 2400 8200 39  0000 L CNN
F 2 "TO_SOT_Packages_SMD:SOT-23" H 2400 8125 50  0001 L CIN
F 3 "" H 2200 8200 50  0000 L CNN
	1    2200 8200
	1    0    0    -1  
$EndComp
$Comp
L R_Small R810
U 1 1
P 1900 8450
F 0 "R810" H 1930 8470 50  0000 L CNN
F 1 "10k" H 1930 8410 50  0000 L CNN
F 2 "Resistors_SMD:R_0402" H 1900 8450 50  0001 C CNN
F 3 "" H 1900 8450 50  0000 C CNN
	1    1900 8450
	1    0    0    -1  
$EndComp
Text GLabel 1800 8250 0    47   Input ~ 0
A64_BOOT_CTL
Wire Wire Line
	2300 8400 2300 8800
Wire Wire Line
	1900 8350 1900 8250
Wire Wire Line
	1800 8250 2000 8250
Wire Wire Line
	1900 8550 1900 8750
Wire Wire Line
	2300 7800 2300 8000
Connection ~ 1900 8250
$Comp
L GND #PWR0151
U 1 1
P 2300 8800
F 0 "#PWR0151" H 2300 8550 50  0001 C CNN
F 1 "GND" H 2300 8650 50  0000 C CNN
F 2 "" H 2300 8800 50  0000 C CNN
F 3 "" H 2300 8800 50  0000 C CNN
	1    2300 8800
	1    0    0    -1  
$EndComp
Wire Wire Line
	1900 8750 2300 8750
Connection ~ 2300 8750
Text Label 6550 7300 0    47   ~ 0
A64_BOOT
Text Label 2750 7800 2    47   ~ 0
A64_BOOT
Wire Wire Line
	2300 7800 2750 7800
$Comp
L 2N7002 Q802
U 1 1
P 3950 8200
F 0 "Q802" H 4150 8275 50  0000 L CNN
F 1 "2N7002" H 4150 8200 39  0000 L CNN
F 2 "TO_SOT_Packages_SMD:SOT-23" H 4150 8125 50  0001 L CIN
F 3 "" H 3950 8200 50  0000 L CNN
	1    3950 8200
	1    0    0    -1  
$EndComp
$Comp
L R_Small R811
U 1 1
P 3650 8450
F 0 "R811" H 3680 8470 50  0000 L CNN
F 1 "10k" H 3680 8410 50  0000 L CNN
F 2 "Resistors_SMD:R_0402" H 3650 8450 50  0001 C CNN
F 3 "" H 3650 8450 50  0000 C CNN
	1    3650 8450
	1    0    0    -1  
$EndComp
Text GLabel 3550 8250 0    47   Input ~ 0
A64_RESET_CTL
Wire Wire Line
	4050 8400 4050 8800
Wire Wire Line
	3650 8350 3650 8250
Wire Wire Line
	3550 8250 3750 8250
Wire Wire Line
	3650 8550 3650 8750
Wire Wire Line
	4050 7800 4050 8000
Connection ~ 3650 8250
$Comp
L GND #PWR0152
U 1 1
P 4050 8800
F 0 "#PWR0152" H 4050 8550 50  0001 C CNN
F 1 "GND" H 4050 8650 50  0000 C CNN
F 2 "" H 4050 8800 50  0000 C CNN
F 3 "" H 4050 8800 50  0000 C CNN
	1    4050 8800
	1    0    0    -1  
$EndComp
Wire Wire Line
	3650 8750 4050 8750
Connection ~ 4050 8750
Text Label 4500 7800 2    47   ~ 0
A64_~RESET
Wire Wire Line
	4050 7800 4500 7800
Text Label 6000 7100 2    47   ~ 0
A64_~RESET
$Comp
L CRYSTAL_SMD X801
U 1 1
P 5550 8400
F 0 "X801" H 5550 8490 50  0000 C CNN
F 1 "ABM8G-24.000MHZ-18-D2Y-T" H 5580 8290 50  0000 L CNN
F 2 "Custom Parts:XTAL_ABM8_3.2x2.5mm" H 5550 8400 50  0001 C CNN
F 3 "" H 5550 8400 50  0000 C CNN
	1    5550 8400
	1    0    0    -1  
$EndComp
Wire Wire Line
	5550 8500 5550 8850
Connection ~ 5550 8850
$EndSCHEMATC
